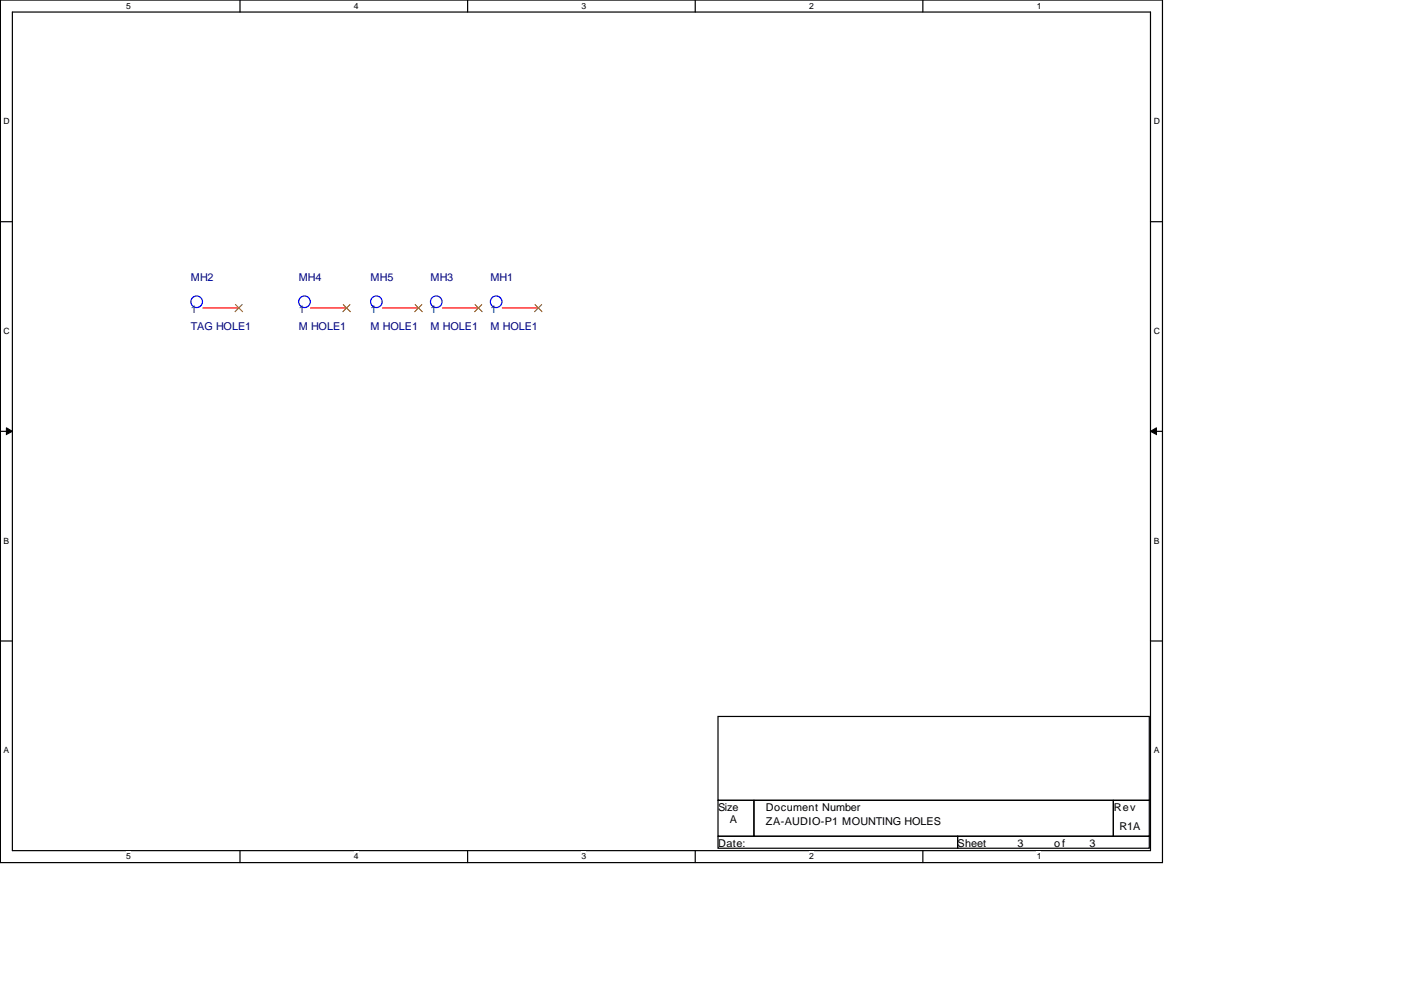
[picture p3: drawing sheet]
<svg xmlns="http://www.w3.org/2000/svg" width="297mm" height="210mm" viewBox="0 0 297 210" stroke-linecap="round" stroke-linejoin="round" font-family="sans-serif">
<path d="M.1 0h246.4v182.9h-246.4zM2.6 2.6h241.3v177.8h-241.3z" fill="none" stroke="#000" stroke-width=".25"/>
<g fill="#fff">
<path d="M26.8 .3h.9v1.9h-.9z"/>
<path d="M26.8 180.6h.9v2h-.9z"/>
</g>
<path d="M50.9 0v2.6M50.9 180.4v2.5" fill="none" stroke="#000" stroke-width=".25"/>
<g fill="#fff">
<path d="M75 .3h.9v1.9h-.9z"/>
<path d="M75 180.6h.9v2h-.9z"/>
</g>
<path d="M99.1 0v2.6M99.1 180.4v2.5" fill="none" stroke="#000" stroke-width=".25"/>
<g fill="#fff">
<path d="M123.3 .3h.9v1.9h-.9z"/>
<path d="M123.3 180.6h.9v2h-.9z"/>
</g>
<path d="M147.4 0v2.6M147.4 180.4v2.5" fill="none" stroke="#000" stroke-width=".25"/>
<g fill="#fff">
<path d="M171.5 .3h1v1.9h-1z"/>
<path d="M171.5 180.6h1v2h-1z"/>
</g>
<path d="M195.7 0v2.6M195.7 180.4v2.5" fill="none" stroke="#000" stroke-width=".25"/>
<g fill="#fff">
<path d="M219.8 .3h.9v1.9h-.9z"/>
<path d="M219.8 180.6h.9v2h-.9z"/>
<path d="M.8 24.7h1.1v2h-1.1z"/>
<path d="M244.6 24.7h1.2v2h-1.2z"/>
<path d="M.8 69.2h1.1v1.9h-1.1z"/>
<path d="M244.6 69.2h1.2v1.9h-1.2z"/>
</g>
<path d="M.1 47h2.5M243.9 47h2.6" fill="none" stroke="#000" stroke-width=".25"/>
<g fill="#fff">
<path d="M.8 113.6h1.1v2h-1.1z"/>
<path d="M244.6 113.6h1.1v2h-1.1z"/>
</g>
<path d="M.1 91.5h2.5M243.9 91.5h2.6" fill="none" stroke="#000" stroke-width=".25"/>
<path d="M1.4 90.7l1.2 .8-1.2 .6zM243.9 91.5l1.3-.8v1.4z" fill="#000" stroke="#000" stroke-width=".21"/>
<g fill="#fff">
<path d="M.8 158.1h1v1.9h-1z"/>
<path d="M244.6 158.1h1v1.9h-1z"/>
</g>
<path d="M.1 135.9h2.5M243.9 135.9h2.6M152.2 151.9h91.5v17.8h-91.5zM152.2 169.7h7.7v7.6h-7.7zM152.2 177.3h50.8v2.5h-50.8zM159.9 169.7h76.2v7.6h-76.2zM203 177.3h40.7v2.5h-40.7zM236.1 169.7h7.6v7.6h-7.6z" fill="none" stroke="#000" stroke-width=".25"/>
<g fill="none" stroke="#00f" stroke-width=".25">
<circle cx="41.7" cy="64" r="1.23"/>
<circle cx="64.6" cy="64" r="1.23"/>
<circle cx="79.8" cy="64" r="1.23"/>
<circle cx="92.5" cy="64" r="1.23"/>
<circle cx="105.2" cy="64" r="1.23"/>
</g>
<path d="M43 65.3h7.6M65.9 65.3h7.6M81.1 65.3h7.6M93.8 65.3h7.6M106.5 65.3h7.6" fill="none" stroke="#f00" stroke-width=".25"/>
<path d="M49.9 64.5l1.6 1.6M51.4 64.5l-1.6 1.6M72.7 64.5l1.6 1.6M74.3 64.5l-1.7 1.6M88 64.5l1.6 1.6M89.5 64.5l-1.6 1.6M100.7 64.5l1.6 1.6M102.2 64.5l-1.6 1.6M113.4 64.5l1.6 1.6M114.9 64.5l-1.6 1.6" fill="none" stroke="#804000" stroke-width=".21"/>
<g font-size="2.3" fill="#000080">
<text x="40.5" y="59.6">MH2</text>
<text x="63.3" y="59.6">MH4</text>
<text x="78.6" y="59.6">MH5</text>
<text x="91.3" y="59.6">MH3</text>
<text x="104" y="59.6">MH1</text>
<text x="40.5" y="70">TAG HOLE1</text>
<text x="63.3" y="70">M HOLE1</text>
<text x="78.6" y="70">M HOLE1</text>
<text x="91.3" y="70">M HOLE1</text>
<text x="104" y="70">M HOLE1</text>
</g>
<g font-size="2.3" fill="#004080">
<text x="40.5" y="66.4">1</text>
<text x="63.3" y="66.4">1</text>
<text x="78.6" y="66.4">1</text>
<text x="91.3" y="66.4">1</text>
<text x="104" y="66.4">1</text>
</g>
<g font-size="2.3">
<text x="152.2" y="171.9">Size</text>
<text x="162.4" y="171.9">Document Number</text>
<text x="236.1" y="171.9">Rev</text>
<text x="152.2" y="179.5">Date:</text>
<text x="154.8" y="174.4">A</text>
<text x="162.4" y="174.9">ZA-AUDIO-P1 MOUNTING HOLES</text>
<text x="203" y="179.5">Sheet</text>
<text x="215.7" y="179.5">3</text>
<text x="223.5" y="179.5">o f</text>
<text x="231" y="179.5">3</text>
<text x="237.3" y="176">R1A</text>
</g>
<g font-size="1.8">
<text x="26.8" y="1.9">5</text>
<text x="75" y="1.9">4</text>
<text x="123.3" y="1.9">3</text>
<text x="171.5" y="1.9">2</text>
<text x="219.8" y="1.9">1</text>
<text x=".8" y="26.3">D</text>
<text x="244.6" y="26.3">D</text>
<text x=".8" y="70.8">C</text>
<text x="244.6" y="70.8">C</text>
<text x=".8" y="115.2">B</text>
<text x="244.6" y="115.2">B</text>
<text x=".8" y="159.7">A</text>
<text x="244.6" y="159.7">A</text>
<text x="26.8" y="182.2">5</text>
<text x="75" y="182.2">4</text>
<text x="123.3" y="182.2">3</text>
<text x="171.5" y="182.2">2</text>
<text x="219.8" y="182.2">1</text>
</g>
</svg>
